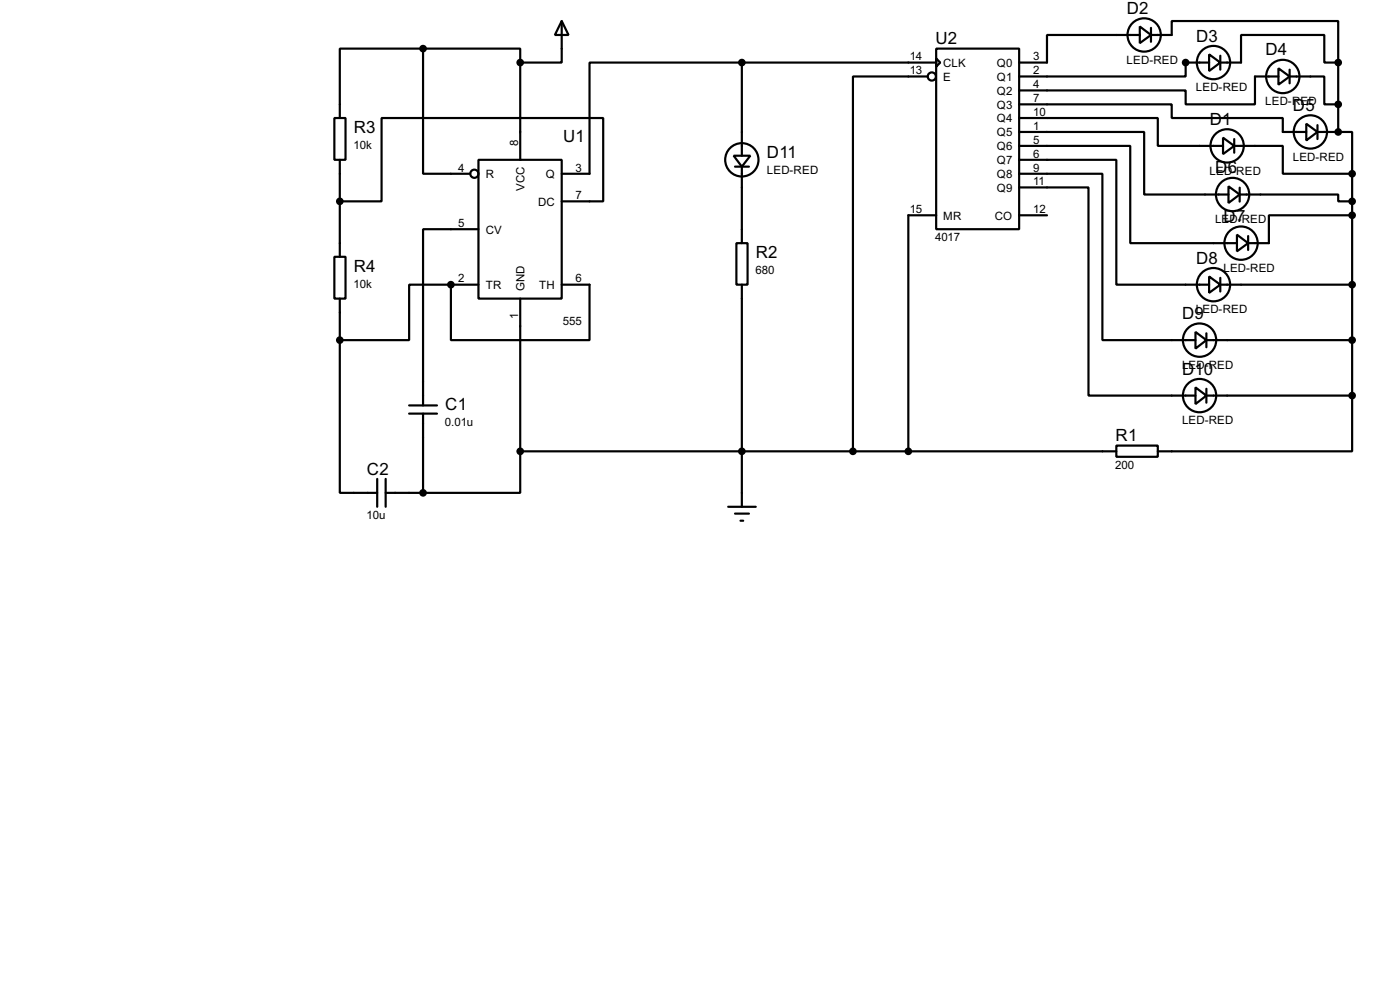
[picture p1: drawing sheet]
<svg xmlns="http://www.w3.org/2000/svg" width="256mm" height="180mm" viewBox="0 0 256 180" stroke-linecap="round" stroke-linejoin="round" font-family="sans-serif">
<g fill="none" stroke="#000" stroke-width=".4">
<path d="M77.5 8.9h-15.2v12.7M77.5 8.9h17.8v2.6M77.5 8.9v22.9h8.7M95.3 11.5v17.8M102.9 3.9l1.3 2.5h-2.5zM102.9 3.9v7.6h-7.6M135.9 11.5h-27.9v20.3h-5.1M135.9 11.5v17M135.9 11.5h35.6M170 14h-13.7v68.6M171.5 8.9h15.2v33.1h-15.2zM171.5 10.7l.8 .8-.8 .7z"/>
<path d="M186.7 19.1h28v2.5h20.3v2.6h4.3M208.8 4.9l2.1 1.5-2.1 1.5zM208.8 6.4h-17v5.1h-5.1M210.9 6.4h3.8v-2.5h30.5v7.6M210.9 5.1v2.6M221.5 10l2.1 1.5-2.1 1.5zM221.5 11.5h-4.3v2.5h-30.5M223.6 11.5h3.8v-5.1h15.2v5.1h2.6M223.6 10.2v2.6M234.2 12.5l2.1 1.5-2.1 1.5zM234.2 14h-4.3v5.1h-12.7v-2.5h-30.5M236.3 14h6.3v5.1h2.6"/>
<path d="M236.3 12.8v2.5M245.2 11.5v12.7M61.3 21.6h2v7.7h-2zM62.3 36.9h7.6v-15.3h40.6v15.3h-7.6M62.3 29.3v17.7M87.7 29.3h15.2v25.4h-15.2zM134.4 28.5h3.1l-1.6 2zM134.7 30.5h2.5M135.9 30.5v14M171.5 39.4h-5.1v43.2M186.7 24.2h22.9v11.4h15.5M186.7 26.7h20.4v17.8h19.5"/>
<path d="M186.7 29.3h17.8v22.8h17M186.7 31.8h15.3v30.5h17M186.7 34.3h12.7v38.1h19.6M186.7 21.6h25.4v5.1h12M186.7 39.4h5.1M224.1 25.2l2 1.5-2 1.5zM225.1 34.1l2 1.5-2 1.6zM226.1 26.7h8.9v5.1h12.7M226.1 25.5v2.5M227.1 35.6h18.1v1.3h2.5M227.1 34.4v2.5M239.3 22.7l2.1 1.5-2.1 1.5z"/>
<path d="M241.4 24.2h3.8M241.4 22.9v2.6M245.2 24.2h2.5v7.6M247.7 39.4h-15.2v5.1h-3.8M247.7 31.8v40.6M61.3 47h2v7.7h-2zM62.3 54.7v7.6M82.6 52.1v10.2h25.4v-10.2h-5.1M82.6 52.1h-7.6v10.2h-12.7M82.6 52.1h5.1M87.7 42h-10.2v32.2M95.3 54.7v27.9"/>
<path d="M134.9 44.5h2.1v7.6h-2.1zM135.9 52.1v40.7M221.5 50.6l2.1 1.5-2.1 1.5zM223.6 52.1h24.1M223.6 50.9v2.5M226.6 43l2.1 1.5-2.1 1.5zM228.7 43.2v2.6M62.3 62.3v27.9h6.8M75 74.2h5.1M75 75.7h5.1M77.5 75.7v14.5M219 60.8l2 1.5-2 1.5z"/>
<path d="M219 70.9l2 1.5-2 1.6zM221 72.4h26.7M221 62.3h26.7M221 61v2.6M221 71.2v2.5M247.7 72.4v10.2h-35.6M69.1 87.7v5.1M70.7 90.2h6.8M70.7 87.7v5.1M95.3 82.6v7.6h-17.8M95.3 82.6h109.2M133.4 92.8h5.1"/>
<path d="M134.7 94h2.5M135.7 95.3h.5M204.5 81.6h7.6v2h-7.6z"/>
<circle cx="170.7" cy="14" r=".75"/>
<circle cx="209.6" cy="6.4" r="3.1"/>
<circle cx="222.3" cy="11.5" r="3.1"/>
<circle cx="235" cy="14" r="3.1"/>
<circle cx="86.9" cy="31.8" r=".75"/>
<circle cx="135.9" cy="29.3" r="3.1"/>
<circle cx="224.8" cy="26.7" r="3.1"/>
<circle cx="225.8" cy="35.6" r="3.1"/>
<circle cx="240" cy="24.2" r="3.1"/>
<circle cx="222.3" cy="52.1" r="3.1"/>
<circle cx="227.3" cy="44.5" r="3.1"/>
<circle cx="219.7" cy="62.3" r="3.1"/>
<circle cx="219.7" cy="72.4" r="3.1"/>
</g>
<g fill="#000">
<circle cx="217.2" cy="11.5" r=".2"/>
<circle cx="245.2" cy="24.2" r=".2"/>
<circle cx="82.6" cy="52.1" r=".2"/>
</g>
<g fill="#000" stroke="#000" stroke-width=".4">
<circle cx="77.5" cy="8.9" r=".5"/>
<circle cx="95.3" cy="11.5" r=".5"/>
<circle cx="135.9" cy="11.5" r=".5"/>
<circle cx="217.2" cy="11.5" r=".5"/>
<circle cx="245.1" cy="19.1" r=".5"/>
<circle cx="245.1" cy="11.5" r=".5"/>
<circle cx="62.2" cy="36.9" r=".5"/>
<circle cx="245.1" cy="24.2" r=".5"/>
<circle cx="247.7" cy="36.9" r=".5"/>
<circle cx="247.7" cy="31.8" r=".5"/>
<circle cx="247.7" cy="39.4" r=".5"/>
<circle cx="82.6" cy="52.1" r=".5"/>
<circle cx="247.7" cy="52.1" r=".5"/>
<circle cx="62.2" cy="62.3" r=".5"/>
<circle cx="247.7" cy="62.3" r=".5"/>
<circle cx="247.7" cy="72.4" r=".5"/>
<circle cx="77.5" cy="90.2" r=".5"/>
<circle cx="95.3" cy="82.6" r=".5"/>
<circle cx="135.9" cy="82.6" r=".5"/>
<circle cx="156.2" cy="82.6" r=".5"/>
<circle cx="166.4" cy="82.6" r=".5"/>
</g>
<g font-size="3.5">
<text x="206.4" y="2.5">D2</text>
<text x="171.4" y="8.1">U2</text>
<text x="219.1" y="7.6">D3</text>
<text x="231.8" y="10.2">D4</text>
<text x="221.6" y="22.9">D1</text>
<text x="236.9" y="20.3">D5</text>
<text x="64.8" y="24.3">R3</text>
<text x="103.2" y="25.9">U1</text>
<text x="140.5" y="28.9">D11</text>
<text x="222.6" y="31.8">D6</text>
<text x="224.2" y="40.7">D7</text>
<text x="138.5" y="47.2">R2</text>
<text x="64.8" y="49.7">R4</text>
<text x="219.1" y="48.3">D8</text>
<text x="216.6" y="58.4">D9</text>
<text x="216.6" y="68.6">D10</text>
<text x="81.6" y="75.1">C1</text>
<text x="204.4" y="80.8">R1</text>
<text x="67.2" y="86.9">C2</text>
</g>
<g font-size="2.4">
<text x="166.7" y="11.1">14</text>
<text x="189.3" y="11.1">3</text>
<text x="206.4" y="11.6">LED-RED</text>
<text x="166.7" y="13.6">13</text>
<text x="172.8" y="12.3">CLK</text>
<text x="172.8" y="14.8">E</text>
<text x="182.6" y="12.3">Q0</text>
<text x="182.6" y="14.8">Q1</text>
<text x="182.6" y="17.3">Q2</text>
<text x="189.3" y="13.6">2</text>
<text x="189.3" y="16.2">4</text>
<text x="219.1" y="16.7">LED-RED</text>
<text x="182.6" y="19.9">Q3</text>
<text x="182.6" y="22.4">Q4</text>
<text x="189.3" y="18.7">7</text>
<text x="189.3" y="21.2">10</text>
<text x="189.3" y="23.8">1</text>
<text x="231.8" y="19.2">LED-RED</text>
<text x="64.8" y="27.2">10k</text>
<text x="94.9" y="26.7" transform="rotate(-90 94.9 26.7)">8</text>
<text x="182.6" y="25">Q5</text>
<text x="182.6" y="27.5">Q6</text>
<text x="189.3" y="26.3">5</text>
<text x="189.3" y="28.9">6</text>
<text x="236.8" y="29.4">LED-RED</text>
<text x="84" y="31.4">4</text>
<text x="89" y="32.6">R</text>
<text x="96.1" y="35" transform="rotate(-90 96.1 35)">VCC</text>
<text x="100" y="32.6">Q</text>
<text x="105.5" y="31.4">3</text>
<text x="140.5" y="31.8">LED-RED</text>
<text x="182.6" y="30">Q7</text>
<text x="182.6" y="32.6">Q8</text>
<text x="182.6" y="35.1">Q9</text>
<text x="189.3" y="31.4">9</text>
<text x="189.3" y="33.9">11</text>
<text x="221.6" y="31.9">LED-RED</text>
<text x="84" y="41.6">5</text>
<text x="98.6" y="37.7">DC</text>
<text x="105.5" y="36.5">7</text>
<text x="166.7" y="39">15</text>
<text x="172.8" y="40.2">MR</text>
<text x="182.2" y="40.2">CO</text>
<text x="189.3" y="39">12</text>
<text x="222.6" y="40.9">LED-RED</text>
<text x="89" y="42.7">CV</text>
<text x="171.3" y="44.1">4017</text>
<text x="64.8" y="52.6">10k</text>
<text x="84" y="51.7">2</text>
<text x="89" y="52.9">TR</text>
<text x="96.1" y="53.3" transform="rotate(-90 96.1 53.3)">GND</text>
<text x="98.8" y="52.9">TH</text>
<text x="105.5" y="51.7">6</text>
<text x="138.4" y="50.1">680</text>
<text x="224.1" y="49.7">LED-RED</text>
<text x="94.9" y="58.4" transform="rotate(-90 94.9 58.4)">1</text>
<text x="103.1" y="59.4">555</text>
<text x="219.1" y="57.4">LED-RED</text>
<text x="216.5" y="67.5">LED-RED</text>
<text x="216.5" y="77.6">LED-RED</text>
<text x="81.5" y="78.1">0.01u</text>
<text x="204.3" y="85.8">200</text>
<text x="67.2" y="95">10u</text>
</g>
</svg>
